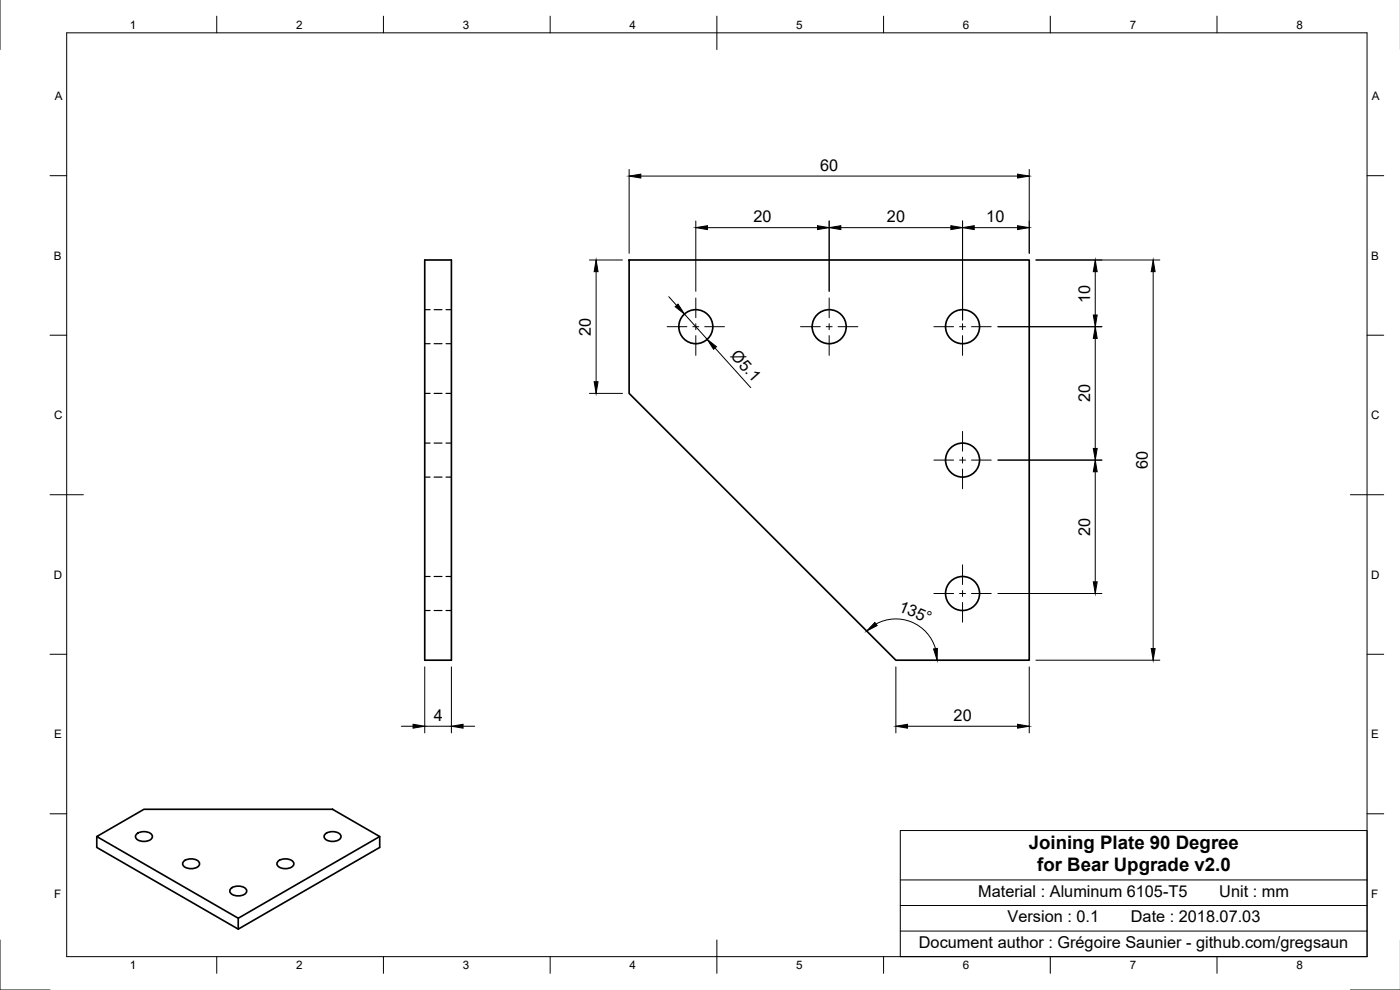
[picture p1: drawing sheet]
<svg xmlns="http://www.w3.org/2000/svg" width="420mm" height="297mm" viewBox="0 0 420 297" stroke-linecap="round" stroke-linejoin="round" font-family="sans-serif">
<!-- layer: Visible -->
<g fill="none" stroke="#000" stroke-width=".5">
<path d="M127.5 78h8v120.1h-8zM188.8 78h120.1v120.1h-40l-80.1-80.1zM29 251l14.2-8.2h56.6l14.2 8.2-42.5 24.5zM29 251v3.3l42.5 24.5 42.5-24.5v-3.3M41 250.3a3.5 3.5 0 0 1 4.7 .3 1.6 1.6 0 0 1-1.9 1.8h-1.2a1.46 1.46 0 0 1-1.5-.5 1.46 1.46 0 0 1-.1-1.6zM55.1 258.4a3.5 3.5 0 0 1 4.7 .4 1.6 1.6 0 0 1-1.8 1.8h-1.3a1.46 1.46 0 0 1-1.5-.6 1.46 1.46 0 0 1-.1-1.6zM83.4 258.4a3.5 3.5 0 0 1 4.7 .4 1.6 1.6 0 0 1-1.8 1.8h-1.3a1.46 1.46 0 0 1-1.5-.6 1.46 1.46 0 0 1-.1-1.6zM97.6 250.3a3.5 3.5 0 0 1 4.7 .3 1.6 1.6 0 0 1-1.8 1.8h-1.3a1.46 1.46 0 0 1-1.5-.5 1.46 1.46 0 0 1-.1-1.6zM69.3 266.6a3.5 3.5 0 0 1 4.7 .4 1.6 1.6 0 0 1-1.9 1.8h-1.2a1.46 1.46 0 0 1-1.5-.6 1.46 1.46 0 0 1-.1-1.6zM71.5 275.5v3.3"/>
<circle cx="208.8" cy="98" r="5.1"/>
<circle cx="248.8" cy="98" r="5.1"/>
<circle cx="288.9" cy="98" r="5.1"/>
<circle cx="288.9" cy="138" r="5.1"/>
<circle cx="288.9" cy="178.1" r="5.1"/>
</g>
<!-- layer: Hidden -->
<g fill="none" stroke="#000" stroke-width=".35">
<path d="M127.5 92.9h1.6M130.3 92.9h2.4M133.9 92.9h1.6M127.5 118h1.6M127.5 103.1h1.6M130.3 118h2.4M130.3 103.1h2.4M133.9 118h1.6M133.9 103.1h1.6M127.5 132.9h1.6M130.3 132.9h2.4M133.9 132.9h1.6"/>
<path d="M127.5 143.2h1.6M130.3 143.2h2.4M133.9 143.2h1.6M127.5 173h1.6M130.3 173h2.4M133.9 173h1.6M127.5 183.2h1.6M130.3 183.2h2.4M133.9 183.2h1.6"/>
</g>
<!-- layer: Border -->
<g fill="none" stroke="#000" stroke-width=".3">
<path d="M0 -.1v15M20 9.9h390.3v277.1h-390.3zM65 4.8v5.1M115.1 4.8v5.1M165.1 4.8v5.1M215.1 4.8v10.1M265.2 4.8v5.1M315.2 4.8v5.1M365.2 4.8v5.1M15 52.7h5M410.3 52.7h5M15 100.6h5"/>
<path d="M410.3 100.6h5M15 148.4h10M405.3 148.4h10M15 196.3h5M410.3 196.3h5M15 244.2h5M410.3 244.2h5M0 282v15h15M65 287v5M115.1 287v5M165.1 287v5M215.1 282v10"/>
<path d="M265.2 287v5M315.2 287v5M365.2 287v5M405.3 297h14.9"/>
</g>
<!-- layer: Dimensions -->
<g fill="none" stroke="#000" stroke-width=".3">
<path d="M188.8 50.8v25.2M192.3 52.8h113.1M308.9 50.8v25.2M176.9 78h9.9M208.8 66.3v21.1M212.3 68.3h33M248.8 66.3v21.1M252.3 68.3h33.1M288.9 66.3v29.7M292.4 68.3h13M310.9 78h37.2M178.9 81.5v33"/>
<path d="M200.7 89l2.4 2.6M205.4 94.2l6.8 7.6M299.5 98h31.2M328.7 81.5v13M346.1 81.5v113.1M176.9 118h9.9M214.6 104.4l10.7 11.9M328.7 101.5v33M299.5 138h31.2M328.7 141.5v33.1M299.5 178.1h31.2M262.9 187.2a12.4 12.4 0 0 1 17.9 7.4"/>
<path d="M310.9 198.1h37.2M120.5 217.9h3.5M127.5 217.9h8M127.5 200.1v19.8M135.5 200.1v19.8M139 217.9h3.5M268.9 200.1v19.8M272.4 217.9h33M308.9 200.1v19.8"/>
</g>
<g fill="#000" stroke="#000" stroke-width=".3">
<path d="M188.8 52.8l3.5-.6v1.2zM305.4 52.2l3.5 .6-3.5 .6zM208.8 68.3l3.5-.6v1.2zM245.3 67.7l3.5 .6-3.5 .6zM248.8 68.3l3.5-.6v1.2zM285.4 67.7l3.5 .6-3.5 .6zM288.9 68.3l3.5-.6v1.2zM305.4 67.7l3.5 .6-3.5 .6zM178.9 78l.6 3.5h-1.2zM202.6 92l.9-.8 1.9 3zM328.7 78l.6 3.5h-1.2zM328.1 94.5h1.2l-.6 3.5z"/>
<path d="M346.1 78l.6 3.5h-1.2zM178.3 114.5h1.2l-.6 3.5zM212.2 101.8l2.8 2.2-.9 .8zM328.7 98l.6 3.5h-1.2zM328.1 134.5h1.2l-.6 3.5zM328.7 138l.6 3.5h-1.2zM328.1 174.6h1.2l-.6 3.5zM262.6 186.8l.7 .9-3.2 1.6zM280.2 194.7l1.1-.2-.1 3.6zM345.5 194.6h1.2l-.6 3.5zM124 217.3l3.5 .6-3.5 .6zM135.5 217.9l3.5-.6v1.2z"/>
<path d="M268.9 217.9l3.5-.6v1.2zM305.4 217.3l3.5 .6-3.5 .6z"/>
</g>
<!-- layer: Center Lines -->
<g fill="none" stroke="#000" stroke-width=".3">
<path d="M200.2 98h5.9M207.9 98h1.8M208.8 89.4v5.9M208.8 97.1v1.8M211.5 98h5.9M240.2 98h6M248 98h1.7M248.8 89.4v5.9M248.8 97.1v1.8M251.5 98h6M280.3 98h5.9M288 98h1.8"/>
<path d="M288.9 89.4v5.9M288.9 97.1v1.8M291.6 98h5.9M208.8 100.7v5.9M248.8 100.7v5.9M288.9 100.7v5.9M280.3 138h5.9M288 138h1.8M288.9 129.4v6M288.9 137.2v1.7M291.6 138h5.9M288.9 140.7v6"/>
<path d="M280.3 178.1h5.9M288 178.1h1.8M288.9 169.5v5.9M288.9 177.2v1.8M291.6 178.1h5.9M288.9 180.8v5.9"/>
</g>
<!-- layer: BOM -->
<path d="M270.2 249.2h140.1v37.8h-140.1zM270.2 279.4h140.1M270.2 271.7h140.1M270.2 264h140.1" fill="none" stroke="#000" stroke-width=".3"/>
<g font-size="5.6">
<text x="308.7" y="254.7">Joining Plate 90 Degree</text>
<text x="311.3" y="261.3">for Bear Upgrade v2.0</text>
</g>
<g font-size="4.9">
<text x="246.2" y="51.3">60</text>
<text x="226.2" y="66.7">20</text>
<text x="266.2" y="66.7">20</text>
<text x="296" y="66.7">10</text>
<text x="327.1" y="90.9" transform="rotate(-90 327.1 90.9)">10</text>
<text x="177.3" y="100.7" transform="rotate(-90 177.3 100.7)">20</text>
<text x="219" y="106.9" transform="rotate(48 219 106.9)">Ø5.1</text>
<text x="327.1" y="120.7" transform="rotate(-90 327.1 120.7)">20</text>
<text x="344.5" y="140.7" transform="rotate(-90 344.5 140.7)">60</text>
<text x="327.1" y="160.7" transform="rotate(-90 327.1 160.7)">20</text>
<text x="269.4" y="183.2" transform="rotate(22 269.4 183.2)">135°</text>
<text x="130.2" y="216.4">4</text>
<text x="286.2" y="216.3">20</text>
<text x="293.6" y="269">Material : Aluminum 6105-T5</text>
<text x="365.9" y="269">Unit : mm</text>
<text x="302.4" y="276.7">Version : 0.1</text>
<text x="339.4" y="276.7">Date : 2018.07.03</text>
<text x="275.8" y="284.5">Document author : Grégoire Saunier - github.com/gregsaun</text>
</g>
<g font-size="3.5">
<text x="39" y="8.6">1</text>
<text x="88.9" y="8.6">2</text>
<text x="138.9" y="8.6">3</text>
<text x="188.9" y="8.6">4</text>
<text x="239" y="8.6">5</text>
<text x="288.9" y="8.6">6</text>
<text x="339" y="8.6">7</text>
<text x="389.1" y="8.6">8</text>
<text x="16.4" y="30">A</text>
<text x="411.7" y="30">A</text>
<text x="16.2" y="77.9">B</text>
<text x="411.5" y="77.9">B</text>
<text x="16.3" y="125.8">C</text>
<text x="411.5" y="125.8">C</text>
<text x="16.2" y="173.6">D</text>
<text x="411.5" y="173.6">D</text>
<text x="16.3" y="221.5">E</text>
<text x="411.5" y="221.5">E</text>
<text x="16.3" y="269.4">F</text>
<text x="411.5" y="269.4">F</text>
<text x="39" y="290.8">1</text>
<text x="88.9" y="290.8">2</text>
<text x="138.9" y="290.8">3</text>
<text x="188.9" y="290.8">4</text>
<text x="239" y="290.8">5</text>
<text x="288.9" y="290.8">6</text>
<text x="339" y="290.8">7</text>
<text x="389.1" y="290.8">8</text>
</g>
</svg>
